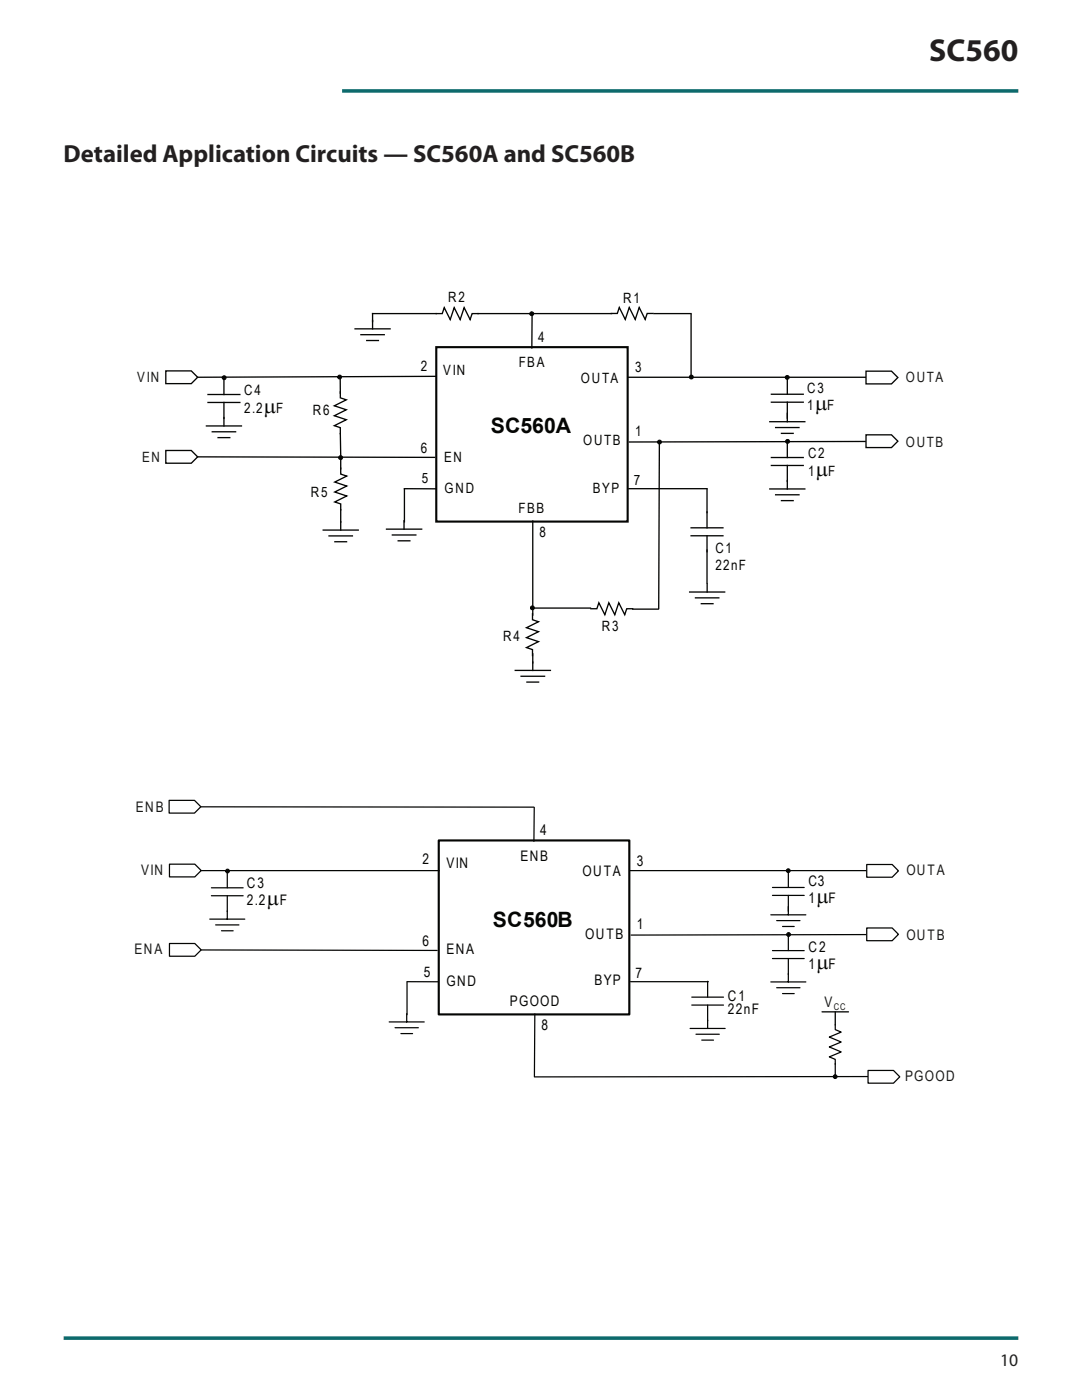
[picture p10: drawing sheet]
<svg xmlns="http://www.w3.org/2000/svg" width="216mm" height="279mm" viewBox="0 0 216 279" stroke-linecap="round" stroke-linejoin="round" font-family="sans-serif">
<path d="M68.3 18.1h134.9M12.7 267.1h190.5" fill="none" stroke="#0d6a6c" stroke-width=".71" stroke-linecap="butt"/>
<g fill="none" stroke="#040503" stroke-width=".26">
<path d="M125.4 75.3h47.3M39.4 91.2l47.3 .1M80.7 97.5l6.3 .1M153.9 92.9h6.4M153.9 91.3h6.4M157.1 88.1v3.2M157.1 92.9v3.2M172.6 88.1l-47 .1M77.1 105.6h7M78.3 106.8h4.7M79.5 107.9h2.3M80.6 103.9v1.7"/>
<path d="M106.3 104v18.8M137.6 118.2h7M138.8 119.3h4.6M141.1 116.5v1.7M139.9 120.5h2.4"/>
</g>
<path d="M87.1 69.3h38.1v34.8h-38.1z" fill="none" stroke="#040503" stroke-width=".42"/>
<circle cx="157.1" cy="75.3" r=".38" fill="#040503"/>
<circle cx="157.1" cy="75.3" r=".38" fill="none" stroke="#040503" stroke-width=".2"/>
<path d="M41.5 78.7h6.4M44.7 75.6v3.1M41.5 80.3h6.4M44.7 80.3v3.2M80.7 97.6v6.5M125.5 97.5h15.6M141.1 97.6v7.7M137.9 106.9h6.4M137.9 105.3h6.4M141.1 106.9v9.4" fill="none" stroke="#040503" stroke-width=".26"/>
<circle cx="44.7" cy="75.4" r=".39" fill="#040503"/>
<circle cx="44.7" cy="75.4" r=".39" fill="none" stroke="#040503" stroke-width=".2"/>
<g fill="none" stroke="#040503" stroke-width=".26">
<path d="M67.9 78.2v1.2l1.2 .4-2.4 1.2 2.4 .8-2.4 1.2 2.4 .8-2.4 1.2 1.2 .4v1.1M87.1 75.1l-47.9 .2M68 93.4v1.2l1.2 .4-2.4 1.2 2.4 .8-2.4 1.2 2.4 .8-2.4 1.2 1.2 .4v1.2M68 91.4v2.2M64.5 105.8h7M65.7 107h4.6M66.8 108.1h2.4M68 101.7v4.1M102.8 133.8h7M104 135h4.7M105.1 136.1h2.4M106.3 122.5v1.2l1.1 .4-2.3 1.2 2.3 .8-2.3 1.2 2.3 .8-2.3 1.1 1.2 .4v1.2"/>
<path d="M106.3 132.1v1.7"/>
</g>
<circle cx="68" cy="91.3" r=".39" fill="#040503"/>
<circle cx="68" cy="91.3" r=".39" fill="none" stroke="#040503" stroke-width=".2"/>
<path d="M67.9 75.1v3.4M67.9 86.5l.1 4.4" fill="none" stroke="#040503" stroke-width=".26"/>
<circle cx="67.8" cy="75.2" r=".39" fill="#040503"/>
<circle cx="67.8" cy="75.2" r=".39" fill="none" stroke="#040503" stroke-width=".2"/>
<path d="M41.2 85h7M42.4 86.2h4.6M43.5 87.3h2.3M44.7 83.3v1.7" fill="none" stroke="#040503" stroke-width=".26"/>
<circle cx="106.2" cy="121.3" r=".38" fill="#040503"/>
<circle cx="106.2" cy="121.3" r=".38" fill="none" stroke="#040503" stroke-width=".2"/>
<path d="M70.8 65.6h7M72 66.8h4.7M73.2 68h2.3M74.3 64v1.6M131.6 88.2l-.2 33.3M106.3 130.5v1.8M106.5 121.4h11.3M117.9 121.5h1.2l.4-1.2 1.2 2.4 .8-2.4 1.2 2.4 .8-2.4 1.2 2.4 .4-1.2h1.1M126.2 121.6h5.1" fill="none" stroke="#040503" stroke-width=".26"/>
<circle cx="106.1" cy="62.6" r=".38" fill="#040503"/>
<circle cx="106.1" cy="62.6" r=".38" fill="none" stroke="#040503" stroke-width=".2"/>
<path d="M87.1 62.6h-12.8v1.6M95.4 62.6h26.6" fill="none" stroke="#040503" stroke-width=".26"/>
<circle cx="131.6" cy="88.2" r=".39" fill="#040503"/>
<circle cx="131.6" cy="88.2" r=".39" fill="none" stroke="#040503" stroke-width=".2"/>
<circle cx="157.1" cy="88.1" r=".39" fill="#040503"/>
<circle cx="157.1" cy="88.1" r=".39" fill="none" stroke="#040503" stroke-width=".2"/>
<g fill="none" stroke="#040503" stroke-width=".26">
<path d="M87.1 62.6h1.1l.4-1.2 1.2 2.4 .8-2.4 1.2 2.4 .8-2.4 1.2 2.4 .4-1.2h1.2M122 62.6h1.2l.4-1.2 1.2 2.3 .8-2.3 1.2 2.3 .7-2.3 1.2 2.3 .4-1.1h1.2M130.5 62.6h7.4M137.9 62.8v12.5M153.9 78.7h6.4M157.1 75.5v3.2M153.6 97.6h7M153.6 84.2h7M153.9 80.3h6.4M154.8 98.7h4.6M154.8 85.3h4.6M155.9 99.9h2.4"/>
<path d="M155.9 86.5h2.4M157.1 80.3v3.9M157.1 95.9v1.7"/>
</g>
<circle cx="137.9" cy="75.2" r=".39" fill="#040503"/>
<circle cx="137.9" cy="75.2" r=".39" fill="none" stroke="#040503" stroke-width=".2"/>
<path d="M33.1 89.9h5.1l1.2 1.3-1.2 1.2h-5.1z" fill-rule="evenodd" fill="#fff"/>
<path d="M33.1 89.9h5.1l1.2 1.3-1.2 1.2h-5.1z" fill="none" stroke="#040503" stroke-width=".26"/>
<path d="M33.1 74h5.1l1.2 1.3-1.2 1.3h-5.1z" fill-rule="evenodd" fill="#fff"/>
<path d="M33.1 74h5.1l1.2 1.3-1.2 1.3h-5.1zM106.2 62.7l-.1 6.7" fill="none" stroke="#040503" stroke-width=".26"/>
<path d="M172.8 86.8h5.1l1.3 1.3-1.3 1.2h-5.1z" fill-rule="evenodd" fill="#fff"/>
<path d="M172.8 86.8h5.1l1.3 1.3-1.3 1.2h-5.1z" fill="none" stroke="#040503" stroke-width=".26"/>
<path d="M172.8 74.1h5.1l1.3 1.2-1.3 1.3h-5.1z" fill-rule="evenodd" fill="#fff"/>
<path d="M172.8 74.1h5.1l1.3 1.2-1.3 1.3h-5.1z" fill="none" stroke="#040503" stroke-width=".26"/>
<g fill="none" stroke="#040503" stroke-width=".25">
<path d="M125.7 173.8h47.2M40.1 189.6l47.1 .1M81.2 195.9h6.3M154.1 191.3h6.4M154.1 189.7h6.4M157.3 186.5v3.2M157.3 191.3v3.2M172.8 186.5l-46.9 .1M77.7 203.9h6.9M78.8 205.1h4.7M80 206.3h2.3M81.2 202.3v1.6"/>
<path d="M106.7 202.3l-.1 12.6"/>
</g>
<path d="M87.5 167.7h38.1v34.7h-38.1z" fill="none" stroke="#040503" stroke-width=".43"/>
<circle cx="157.3" cy="173.8" r=".38" fill="#040503"/>
<circle cx="157.3" cy="173.8" r=".38" fill="none" stroke="#040503" stroke-width=".2"/>
<path d="M42.2 178.8h6.3M42.2 177.2h6.3M45.4 174v3.2M45.4 178.8v3.1M81.2 196v6.5M125.8 195.9h15.5" fill="none" stroke="#040503" stroke-width=".25"/>
<circle cx="45.4" cy="173.8" r=".38" fill="#040503"/>
<circle cx="45.4" cy="173.8" r=".38" fill="none" stroke="#040503" stroke-width=".2"/>
<path d="M39.9 173.8h47.7M41.9 183.4h6.9M43 184.6h4.7M44.2 185.8h2.3M45.4 181.8v1.6" fill="none" stroke="#040503" stroke-width=".25"/>
<circle cx="157.4" cy="186.5" r=".38" fill="#040503"/>
<circle cx="157.4" cy="186.5" r=".38" fill="none" stroke="#040503" stroke-width=".2"/>
<path d="M154.1 178.7h6.4M154.1 177.1h6.4M157.3 173.9v3.2M157.3 178.7v3.9M153.8 196h7M153.8 182.6h7M155 197.1h4.6M155 183.7h4.6M156.1 198.3h2.4M156.1 184.9h2.4M157.3 194.3v1.7" fill="none" stroke="#040503" stroke-width=".25"/>
<path d="M33.8 188.3h5.1l1.2 1.3-1.2 1.2h-5.1z" fill-rule="evenodd" fill="#fff"/>
<path d="M33.8 188.3h5.1l1.2 1.3-1.2 1.2h-5.1z" fill="none" stroke="#040503" stroke-width=".25"/>
<path d="M33.8 172.5h5.1l1.2 1.2-1.2 1.3h-5.1z" fill-rule="evenodd" fill="#fff"/>
<path d="M33.8 172.5h5.1l1.2 1.2-1.2 1.3h-5.1zM106.6 161.1l-.1 6.8" fill="none" stroke="#040503" stroke-width=".25"/>
<path d="M172.9 185.2h5.1l1.3 1.3-1.3 1.2h-5.1z" fill-rule="evenodd" fill="#fff"/>
<path d="M172.9 185.2h5.1l1.3 1.3-1.3 1.2h-5.1z" fill="none" stroke="#040503" stroke-width=".25"/>
<path d="M172.9 172.5h5.1l1.3 1.3-1.3 1.3h-5.1z" fill-rule="evenodd" fill="#fff"/>
<path d="M39.8 161l66.7 .1M172.9 172.5h5.1l1.3 1.3-1.3 1.3h-5.1z" fill="none" stroke="#040503" stroke-width=".25"/>
<path d="M33.7 159.7h5.1l1.3 1.3-1.3 1.3h-5.1z" fill-rule="evenodd" fill="#fff"/>
<path d="M33.7 159.7h5.1l1.3 1.3-1.3 1.3h-5.1zM173.2 214.9h-66.5" fill="none" stroke="#040503" stroke-width=".25"/>
<path d="M173.2 213.6h5.1l1.2 1.3-1.2 1.3h-5.1z" fill-rule="evenodd" fill="#fff"/>
<path d="M138 199h6.4M141.2 195.8v3.2M137.7 205.3h7M138 200.6h6.4M138.9 206.4h4.6M140 207.6h2.4M141.2 200.6v4.7M166.7 204.5v1l1.2 .5-2.4 1 2.4 1-2.4 .9 2.4 1-2.4 1 1.2 .5v1M166.7 212.2v2.5h.2M173.2 213.6h5.1l1.2 1.3-1.2 1.3h-5.1z" fill="none" stroke="#040503" stroke-width=".25"/>
<path d="M164 201.9h5.3M166.7 201.9v2.7" fill="none" stroke="#040503" stroke-width=".26"/>
<circle cx="166.7" cy="214.9" r=".38" fill="#040503"/>
<circle cx="166.7" cy="214.9" r=".38" fill="none" stroke="#040503" stroke-width=".2"/>
<text font-size="6.3" fill="#231f20" x="185.4" y="12.2">SC560</text>
<text font-size="4.9" fill="#231f20" x="12.7" y="32.3">Detailed Application Circuits — SC560A and SC560B</text>
<g font-size="4.2" fill="#040503">
<text x="52.7" y="82.4">µ</text>
<text x="162.6" y="81.9">µ</text>
<text x="98" y="86.4">SC560A</text>
<text x="162.8" y="95">µ</text>
<text x="53.2" y="180.7">µ</text>
<text x="98.3" y="184.9">SC560B</text>
<text x="162.9" y="180.2">µ</text>
<text x="162.9" y="193.4">µ</text>
</g>
<text font-size="3.5" fill="#231f20" x="199.6" y="272.5">10</text>
<g font-size="2.9" fill="#181717">
<text x="27.1" y="162">ENB</text>
<text x="28.2" y="174.6">VIN</text>
<text x="180.9" y="174.6">OUTA</text>
<text x="26.8" y="190.5">ENA</text>
<text x="180.9" y="187.6">OUTB</text>
<text x="164.5" y="201">V</text>
<text x="180.6" y="215.8">PGOOD</text>
</g>
<g font-size="2.9" fill="#040503">
<text x="107.8" y="166.7">4</text>
<text x="84.3" y="172.5">2</text>
<text x="89.1" y="173.3">VIN</text>
<text x="103.8" y="171.7">ENB</text>
<text x="127.1" y="172.8">3</text>
<text x="49.3" y="177.3">C3</text>
<text x="116.2" y="174.9">OUTA</text>
<text x="161.3" y="176.8">C3</text>
<text x="49.3" y="180.7">2.2</text>
<text x="55.9" y="180.7">F</text>
<text x="127.1" y="185.5">1</text>
<text x="161.3" y="180.2">1</text>
<text x="165.3" y="180.2">F</text>
<text x="84.3" y="188.9">6</text>
<text x="89.1" y="190.5">ENA</text>
<text x="116.8" y="187.3">OUTB</text>
<text x="161.3" y="189.9">C2</text>
<text x="84.6" y="195">5</text>
<text x="89.1" y="196.8">GND</text>
<text x="118.6" y="196.5">BYP</text>
<text x="126.8" y="195.2">7</text>
<text x="161.3" y="193.4">1</text>
<text x="165.3" y="193.4">F</text>
<text x="101.7" y="200.8">PGOOD</text>
<text x="145.3" y="199.7">C1</text>
<text x="145.3" y="202.3">22nF</text>
<text x="108.1" y="205.5">8</text>
</g>
<g font-size="2.8" fill="#040503">
<text x="89.4" y="60.2">R2</text>
<text x="124.4" y="60.4">R1</text>
<text x="107.4" y="68.3">4</text>
<text x="84" y="74.1">2</text>
<text x="88.5" y="74.9">VIN</text>
<text x="103.5" y="73.3">FBA</text>
<text x="115.9" y="76.4">OUTA</text>
<text x="126.7" y="74.2">3</text>
<text x="48.7" y="78.9">C4</text>
<text x="48.7" y="82.4">2.2</text>
<text x="55.1" y="82.4">F</text>
<text x="62.4" y="82.9">R6</text>
<text x="161.1" y="78.4">C3</text>
<text x="161.1" y="81.9">1</text>
<text x="165.1" y="81.9">F</text>
<text x="116.3" y="88.8">OUTB</text>
<text x="126.7" y="86.9">1</text>
<text x="84" y="90.4">6</text>
<text x="88.6" y="92.1">EN</text>
<text x="161.2" y="91.5">C2</text>
<text x="161.2" y="95">1</text>
<text x="165.2" y="95">F</text>
<text x="62" y="99.1">R5</text>
<text x="84.2" y="96.5">5</text>
<text x="88.7" y="98.4">GND</text>
<text x="118.3" y="98.3">BYP</text>
<text x="126.5" y="96.7">7</text>
<text x="103.4" y="102.5">FBB</text>
<text x="107.7" y="107.2">8</text>
<text x="142.7" y="110.3">C1</text>
<text x="142.7" y="113.7">22nF</text>
<text x="120.1" y="126">R3</text>
<text x="100.4" y="127.9">R4</text>
</g>
<g font-size="2.8" fill="#181717">
<text x="27.4" y="76.2">VIN</text>
<text x="180.7" y="76.3">OUTA</text>
<text x="180.7" y="89.2">OUTB</text>
<text x="28.3" y="92.2">EN</text>
</g>
<text font-size="1.8" fill="#181717" x="166.4" y="201.6">CC</text>
</svg>
